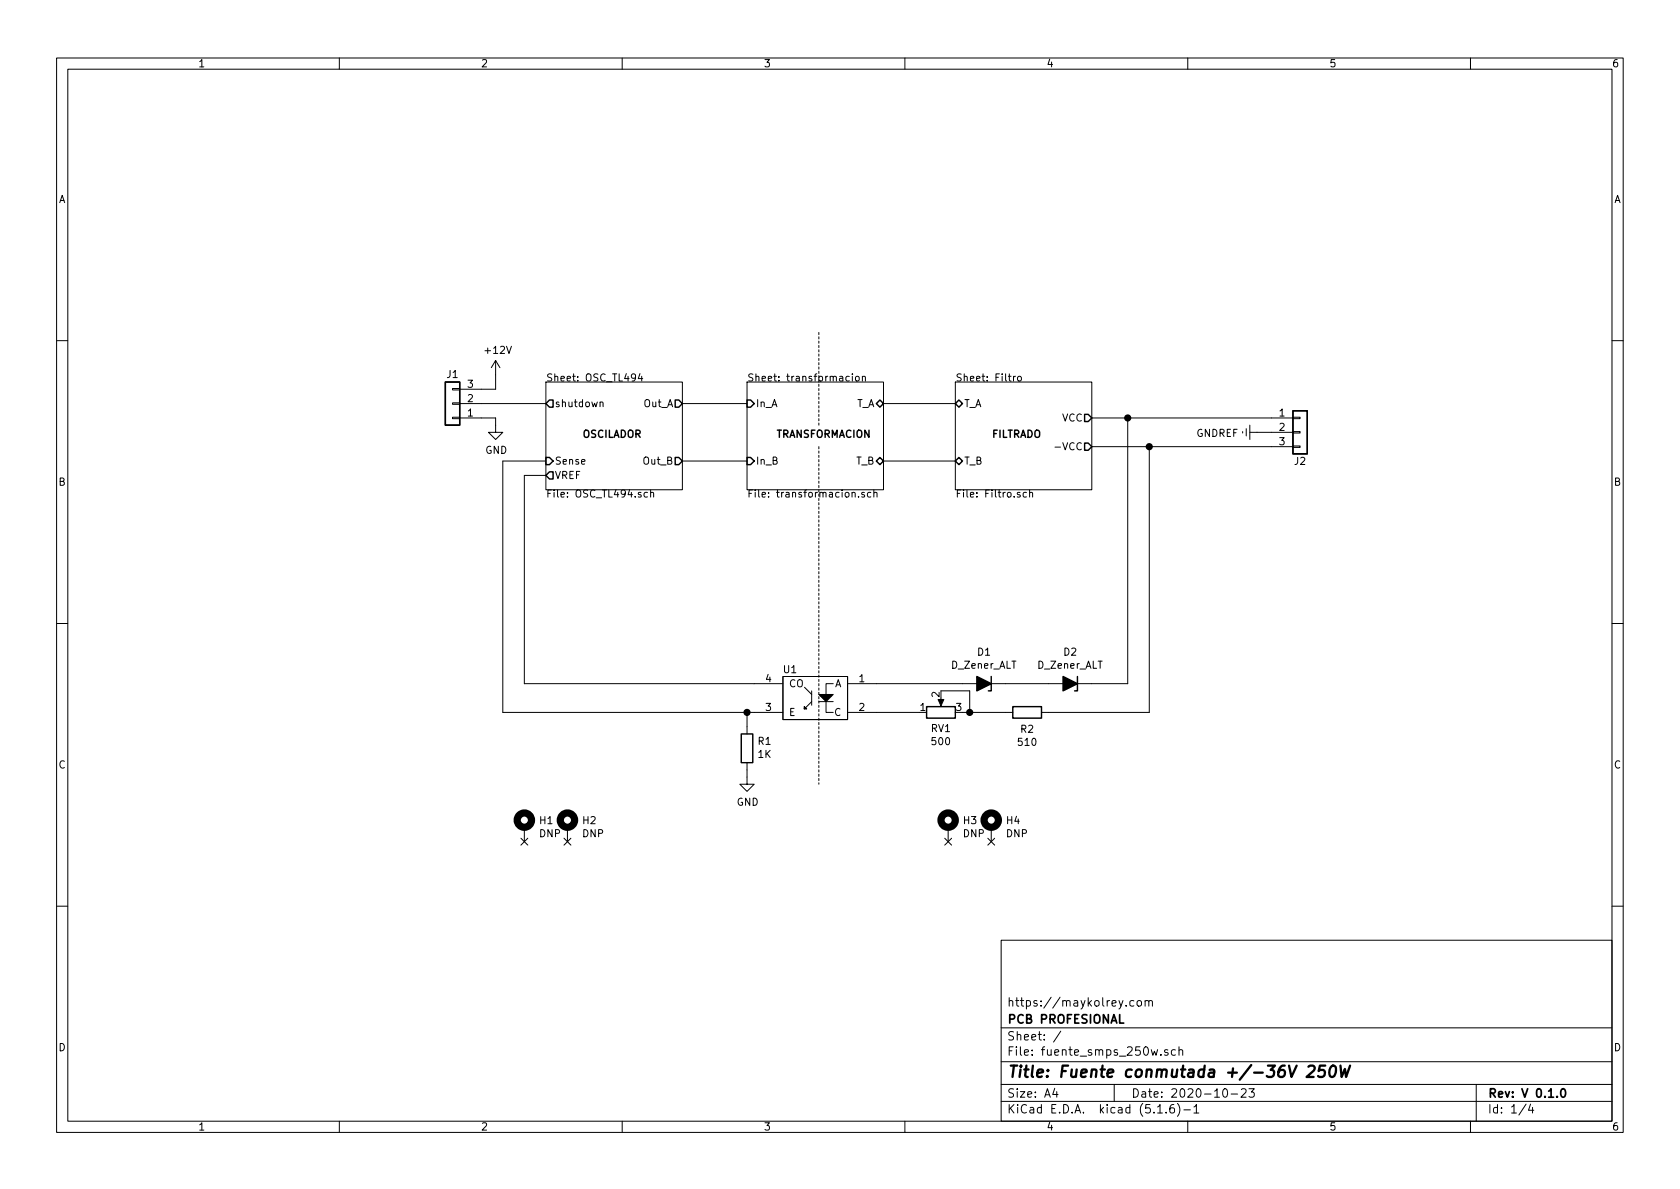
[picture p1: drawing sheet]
EESchema Schematic File Version 4
EELAYER 30 0
EELAYER END
$Descr A4 11693 8268
encoding utf-8
Sheet 1 4
Title "Fuente conmutada +/-36V 250W"
Date "2020-10-23"
Rev "V 0.1.0"
Comp "PCB PROFESIONAL"
Comment1 "https://maykolrey.com"
Comment2 ""
Comment3 ""
Comment4 ""
$EndDescr
$Sheet
S 3800 2650 950  750 
U 5F9067C9
F0 "OSC_TL494" 50
F1 "OSC_TL494.sch" 50
F2 "Sense" I L 3800 3200 50 
F3 "shutdown" O L 3800 2800 50 
F4 "Out_A" O R 4750 2800 50 
F5 "Out_B" O R 4750 3200 50 
F6 "VREF" O L 3800 3300 50 
$EndSheet
$Comp
L Connector_Generic:Conn_01x03 J1
U 1 1
P 3150 2800
F 0 "J1" H 3150 2600 50  0000 C CNN
F 1 "Conn_01x03" H 3068 2566 50  0001 C CNN
F 2 "TerminalBlock_Dinkle:TerminalBlock_Dinkle_DT-55-B01X-03_P10.00mm" H 3150 2800 50  0001 C CNN
F 3 "~" H 3150 2800 50  0001 C CNN
	1    3150 2800
	-1   0    0    1   
$EndComp
$Comp
L power:+12V #PWR01
U 1 1
P 3450 2600
F 0 "#PWR01" H 3450 2450 50  0001 C CNN
F 1 "+12V" H 3465 2773 50  0000 C CNN
F 2 "" H 3450 2600 50  0001 C CNN
F 3 "" H 3450 2600 50  0001 C CNN
	1    3450 2600
	1    0    0    -1  
$EndComp
Wire Wire Line
	3450 2600 3450 2700
Wire Wire Line
	3450 2700 3350 2700
$Comp
L power:GND #PWR02
U 1 1
P 3450 2950
F 0 "#PWR02" H 3450 2700 50  0001 C CNN
F 1 "GND" H 3455 2777 50  0000 C CNN
F 2 "" H 3450 2950 50  0001 C CNN
F 3 "" H 3450 2950 50  0001 C CNN
	1    3450 2950
	1    0    0    -1  
$EndComp
Wire Wire Line
	3450 2950 3450 2900
Wire Wire Line
	3450 2900 3350 2900
$Sheet
S 5200 2650 950  750 
U 5F9356CE
F0 "transformacion" 50
F1 "transformacion.sch" 50
F2 "In_A" I L 5200 2800 50 
F3 "In_B" I L 5200 3200 50 
F4 "T_A" B R 6150 2800 50 
F5 "T_B" B R 6150 3200 50 
$EndSheet
Wire Wire Line
	5200 2800 4750 2800
Wire Wire Line
	5200 3200 4750 3200
Wire Notes Line
	5700 3100 5700 5450
$Sheet
S 6650 2650 950  750 
U 5F998913
F0 "Filtro" 50
F1 "Filtro.sch" 50
F2 "T_A" B L 6650 2800 50 
F3 "T_B" B L 6650 3200 50 
F4 "VCC" O R 7600 2900 50 
F5 "-VCC" O R 7600 3100 50 
$EndSheet
Wire Wire Line
	6650 2800 6150 2800
Wire Wire Line
	6650 3200 6150 3200
$Comp
L Connector_Generic:Conn_01x03 J2
U 1 1
P 9050 3000
F 0 "J2" H 9050 2800 50  0000 C CNN
F 1 "Conn_01x03" H 8968 2766 50  0001 C CNN
F 2 "TerminalBlock_Dinkle:TerminalBlock_Dinkle_DT-55-B01X-03_P10.00mm" H 9050 3000 50  0001 C CNN
F 3 "~" H 9050 3000 50  0001 C CNN
	1    9050 3000
	1    0    0    -1  
$EndComp
Wire Wire Line
	8850 2900 7850 2900
Wire Wire Line
	8850 3100 8000 3100
Wire Wire Line
	8000 3100 7600 3100
$Comp
L power:GNDREF #PWR08
U 1 1
P 8750 3000
F 0 "#PWR08" H 8750 2750 50  0001 C CNN
F 1 "GNDREF" V 8755 2872 50  0000 R CNN
F 2 "" H 8750 3000 50  0001 C CNN
F 3 "" H 8750 3000 50  0001 C CNN
	1    8750 3000
	0    1    1    0   
$EndComp
Wire Wire Line
	8750 3000 8850 3000
Wire Wire Line
	3350 2800 3800 2800
$Comp
L MSS_Optocopler:LTV-817S-TA1 U1
U 1 1
P 5700 4850
F 0 "U1" H 5900 5050 50  0000 C CNN
F 1 "LTV-817S-TA1" H 5725 5084 50  0001 C CNN
F 2 "Package_DIP:DIP-4_W7.62mm_LongPads" H 5650 4850 50  0001 C CNN
F 3 "http://optoelectronics.liteon.com/upload/download/DS-70-96-0016/LTV-8X7%20series%20201610%20.pdf" H 5650 4850 50  0001 C CNN
	1    5700 4850
	-1   0    0    -1  
$EndComp
$Comp
L Device:D_Zener_ALT D1
U 1 1
P 6850 4750
F 0 "D1" H 6850 4533 50  0000 C CNN
F 1 "D_Zener_ALT" H 6850 4624 50  0000 C CNN
F 2 "Diode_THT:D_A-405_P10.16mm_Horizontal" H 6850 4750 50  0001 C CNN
F 3 "~" H 6850 4750 50  0001 C CNN
	1    6850 4750
	-1   0    0    1   
$EndComp
$Comp
L Device:D_Zener_ALT D2
U 1 1
P 7450 4750
F 0 "D2" H 7450 4533 50  0000 C CNN
F 1 "D_Zener_ALT" H 7450 4624 50  0000 C CNN
F 2 "Diode_THT:D_A-405_P10.16mm_Horizontal" H 7450 4750 50  0001 C CNN
F 3 "~" H 7450 4750 50  0001 C CNN
	1    7450 4750
	-1   0    0    1   
$EndComp
Wire Wire Line
	6700 4750 6100 4750
Wire Wire Line
	7000 4750 7300 4750
$Comp
L Device:R R2
U 1 1
P 7150 4950
F 0 "R2" V 7265 4950 50  0000 C CNN
F 1 "510" V 7356 4950 50  0000 C CNN
F 2 "Resistor_THT:R_Axial_DIN0207_L6.3mm_D2.5mm_P10.16mm_Horizontal" V 7080 4950 50  0001 C CNN
F 3 "~" H 7150 4950 50  0001 C CNN
	1    7150 4950
	0    1    1    0   
$EndComp
Wire Wire Line
	7300 4950 8000 4950
Wire Wire Line
	8000 4950 8000 3100
Connection ~ 8000 3100
Wire Wire Line
	7600 2900 7850 2900
Wire Wire Line
	7850 2900 7850 4750
Wire Wire Line
	7600 4750 7850 4750
Connection ~ 7850 2900
$Comp
L Device:R_POT RV1
U 1 1
P 6550 4950
F 0 "RV1" V 6435 4950 50  0000 C CNN
F 1 "500" V 6344 4950 50  0000 C CNN
F 2 "Potentiometer_THT:Potentiometer_Runtron_RM-065_Vertical" H 6550 4950 50  0001 C CNN
F 3 "~" H 6550 4950 50  0001 C CNN
	1    6550 4950
	0    -1   -1   0   
$EndComp
Wire Wire Line
	6550 4800 6750 4800
Wire Wire Line
	6750 4800 6750 4950
Wire Wire Line
	6750 4950 6700 4950
Wire Wire Line
	7000 4950 6750 4950
Connection ~ 6750 4950
Wire Wire Line
	6400 4950 6100 4950
Wire Wire Line
	3800 3300 3650 3300
Wire Wire Line
	3650 3300 3650 4750
Wire Wire Line
	3650 4750 5250 4750
$Comp
L Device:R R1
U 1 1
P 5200 5200
F 0 "R1" H 5130 5154 50  0000 R CNN
F 1 "1K" H 5130 5245 50  0000 R CNN
F 2 "Resistor_THT:R_Axial_DIN0207_L6.3mm_D2.5mm_P10.16mm_Horizontal" V 5130 5200 50  0001 C CNN
F 3 "~" H 5200 5200 50  0001 C CNN
	1    5200 5200
	-1   0    0    1   
$EndComp
Wire Wire Line
	5250 4950 5200 4950
Wire Wire Line
	5200 4950 5200 5050
$Comp
L power:GND #PWR05
U 1 1
P 5200 5400
F 0 "#PWR05" H 5200 5150 50  0001 C CNN
F 1 "GND" H 5205 5227 50  0000 C CNN
F 2 "" H 5200 5400 50  0001 C CNN
F 3 "" H 5200 5400 50  0001 C CNN
	1    5200 5400
	1    0    0    -1  
$EndComp
Wire Wire Line
	5200 5400 5200 5350
Wire Wire Line
	5200 4950 3500 4950
Wire Wire Line
	3500 4950 3500 3200
Wire Wire Line
	3500 3200 3800 3200
Connection ~ 5200 4950
Text Notes 4050 3050 0    50   ~ 10
OSCILADOR
Text Notes 5400 3050 0    50   ~ 10
TRANSFORMACION
Text Notes 6900 3050 0    50   ~ 10
FILTRADO
Wire Notes Line
	5700 2950 5700 2300
$Comp
L fuente_smps_250w-rescue:MountingHole_Pad-Mechanical H3
U 1 1
P 6600 5750
F 0 "H3" H 6700 5799 50  0000 L CNN
F 1 "MountingHole_Pad" H 6700 5708 50  0001 L CNN
F 2 "MountingHole:MountingHole_3.2mm_M3_Pad_Via" H 6600 5750 50  0001 C CNN
F 3 "~" H 6600 5750 50  0001 C CNN
F 4 "DNP" H 6700 5708 50  0000 L CNN "Mfg Part #"
	1    6600 5750
	1    0    0    -1  
$EndComp
$Comp
L fuente_smps_250w-rescue:MountingHole_Pad-Mechanical H4
U 1 1
P 6900 5750
F 0 "H4" H 7000 5799 50  0000 L CNN
F 1 "MountingHole_Pad" H 7000 5708 50  0001 L CNN
F 2 "MountingHole:MountingHole_3.2mm_M3_Pad_Via" H 6900 5750 50  0001 C CNN
F 3 "~" H 6900 5750 50  0001 C CNN
F 4 "DNP" H 7000 5708 50  0000 L CNN "Mfg Part #"
	1    6900 5750
	1    0    0    -1  
$EndComp
$Comp
L fuente_smps_250w-rescue:MountingHole_Pad-Mechanical H1
U 1 1
P 3650 5750
F 0 "H1" H 3750 5799 50  0000 L CNN
F 1 "MountingHole_Pad" H 3750 5708 50  0001 L CNN
F 2 "MountingHole:MountingHole_3.2mm_M3_Pad_Via" H 3650 5750 50  0001 C CNN
F 3 "~" H 3650 5750 50  0001 C CNN
F 4 "DNP" H 3750 5708 50  0000 L CNN "Mfg Part #"
	1    3650 5750
	1    0    0    -1  
$EndComp
$Comp
L fuente_smps_250w-rescue:MountingHole_Pad-Mechanical H2
U 1 1
P 3950 5750
F 0 "H2" H 4050 5799 50  0000 L CNN
F 1 "MountingHole_Pad" H 4050 5708 50  0001 L CNN
F 2 "MountingHole:MountingHole_3.2mm_M3_Pad_Via" H 3950 5750 50  0001 C CNN
F 3 "~" H 3950 5750 50  0001 C CNN
F 4 "DNP" H 4050 5708 50  0000 L CNN "Mfg Part #"
	1    3950 5750
	1    0    0    -1  
$EndComp
NoConn ~ 3650 5850
NoConn ~ 3950 5850
NoConn ~ 6600 5850
NoConn ~ 6900 5850
$EndSCHEMATC
